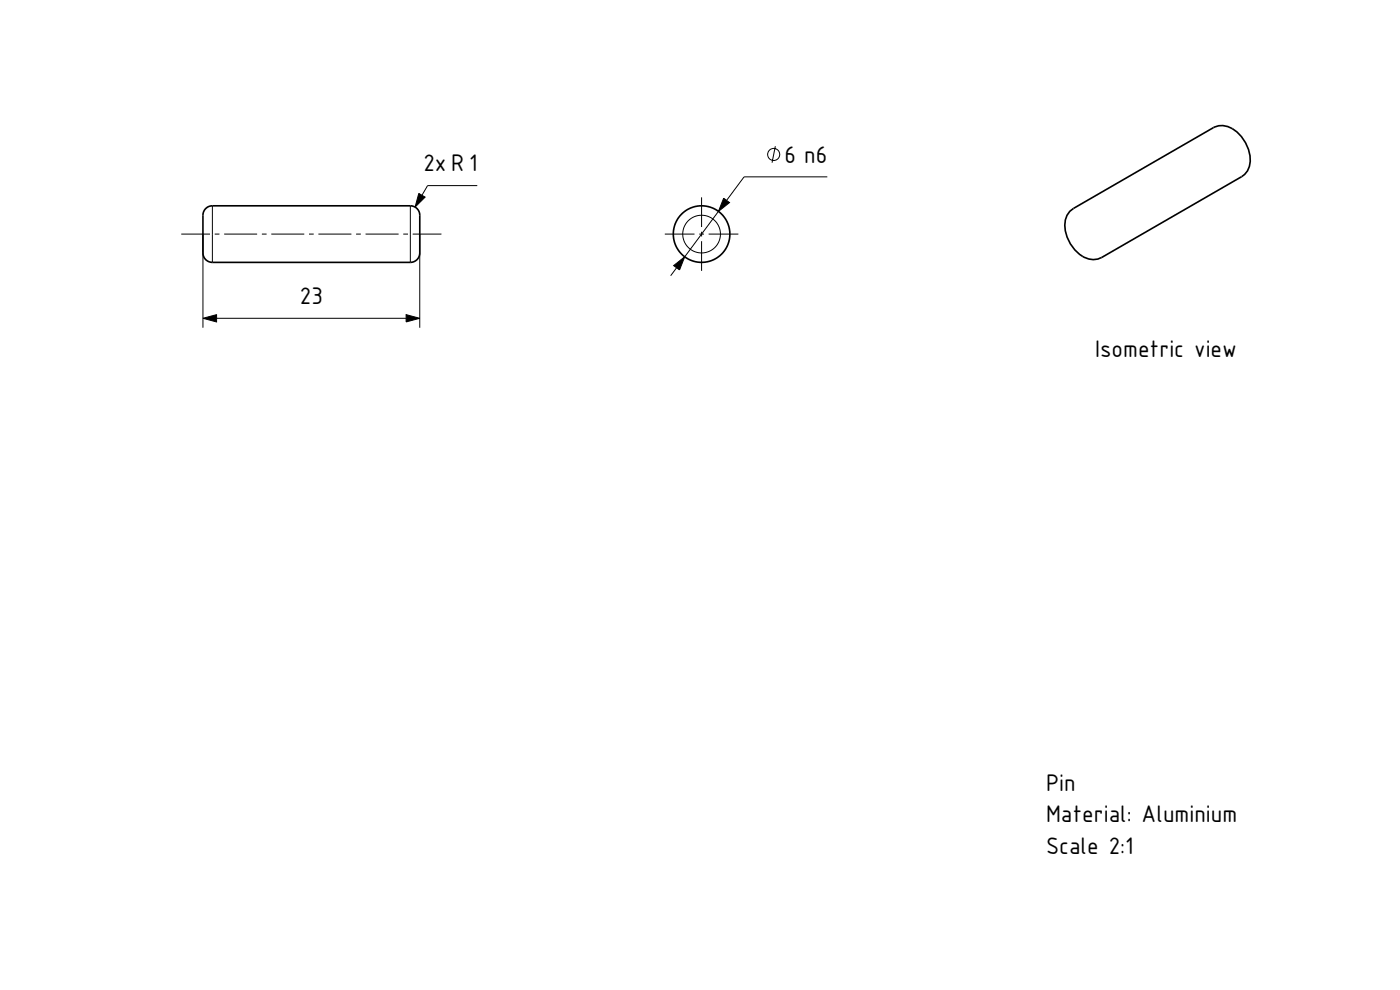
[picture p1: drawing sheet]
<svg xmlns="http://www.w3.org/2000/svg" width="297mm" height="210mm" viewBox="0 0 297 210" stroke-linecap="round" stroke-linejoin="round" font-family="sans-serif">
<g fill="none" stroke="#000" stroke-width=".21">
<path d="M101.3 39.4h-10.6l-1.2 2M164.5 31l-.7 3.5M175.5 37.5h-17.6l-3.8 5M38.5 49.7h6.1M43.1 49.7v19.8M45.1 43.7v12M45.6 49.7h1M47.6 49.7h7M55.6 49.7h1M57.6 49.7h7M65.6 49.7h1M67.6 49.7h7"/>
<path d="M75.6 49.7h1M77.6 49.7h7M85.6 49.7h1M87.1 43.7v12M87.6 49.7h6.1M88.8 41l1.4 .8-2.1 2.1zM89.1 49.7v19.8M141 49.7h6.3M142.9 56.3l2.4-1.8-1.1 2.8zM143.5 56.8l-1.2 1.7M148.3 49.7h1M148.8 41.9v6.3"/>
<path d="M148.8 49.2v1M148.8 51.2v6.3M150.3 49.7h6.3M152.4 44.8l-7.1 9.7M153.5 42l1.3 1-2.4 1.8zM43.1 67.5l2.8-.8v1.6zM45.9 67.5h40.3M86.2 66.7l2.9 .8-2.9 .8z"/>
<circle cx="164.1" cy="32.8" r="1.28"/>
<circle cx="148.8" cy="49.7" r="4"/>
</g>
<g fill="none" stroke="#000" stroke-width=".35">
<path d="M43.7 44.2l.6-.4 .8-.1h42a2 2 0 0 1 2 2v8a2 2 0 0 1-2 2h-42a2.01 2.01 0 0 1-2-2v-8.2l.2-.7zM226.9 44.8l.8-.6 29.7-17.1a4.2 4.2 0 0 1 5 .9 7.7 7.7 0 0 1 2.6 7.3l-.4 1-.6 .7-.6 .5-29.7 17.1a4.6 4.6 0 0 1-5.7-1.6 7 7 0 0 1-1.6-7.3z"/>
<circle cx="148.8" cy="49.7" r="6"/>
</g>
<g fill="#000">
<path d="M88.8 41l1.4 .8-2.1 2.1z" fill-rule="evenodd"/>
<path d="M142.9 56.3l2.4-1.8-1.1 2.8z" fill-rule="evenodd"/>
<path d="M153.5 42l1.3 1-2.4 1.8z" fill-rule="evenodd"/>
<path d="M43.1 67.5l2.8-.8v1.6z" fill-rule="evenodd"/>
<path d="M86.2 66.7l2.9 .8-2.9 .8z" fill-rule="evenodd"/>
</g>
<g font-size="4.9">
<text x="166.4" y="34.5">6 n6</text>
<text x="89.8" y="36.4">2x R 1</text>
<text x="63.6" y="64.5">23</text>
<text x="232.3" y="75.6">Isometric view</text>
<text x="221.9" y="167.8">Pin</text>
<text x="221.9" y="174.4">Material: Aluminium</text>
<text x="221.9" y="181.1">Scale 2:1</text>
</g>
</svg>
